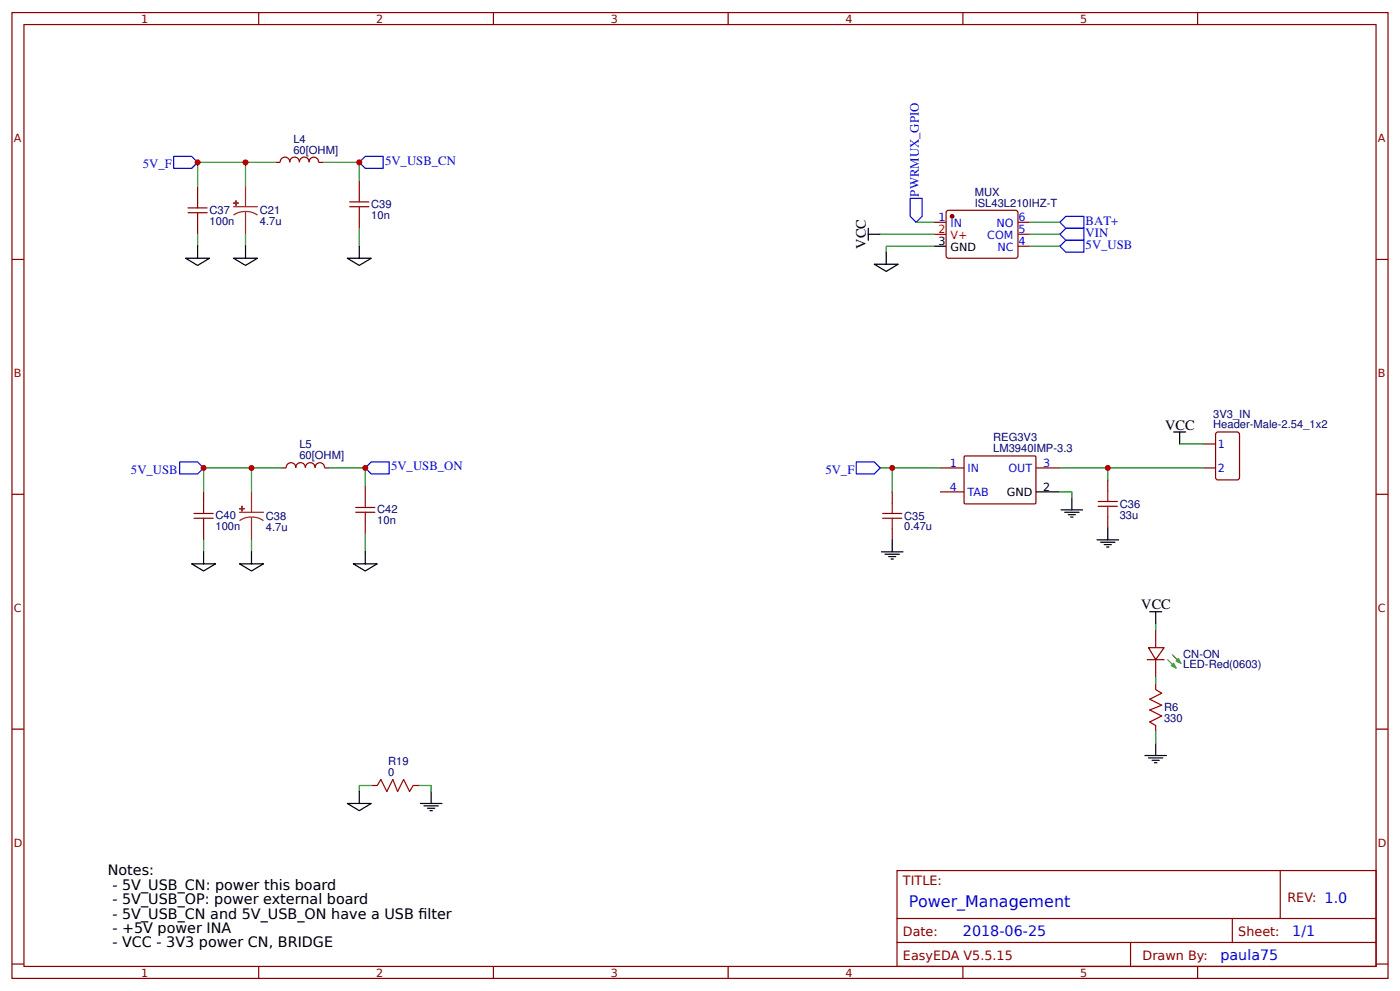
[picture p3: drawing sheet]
<svg xmlns="http://www.w3.org/2000/svg" width="309mm" height="219mm" viewBox="0 0 309 219" stroke-linecap="round" stroke-linejoin="round" font-family="sans-serif">
<g fill="none" stroke="#800" stroke-width=".26">
<path d="M2.6 2.8h304.1v213.2h-304.1zM5.3 5.4h298.7v208h-298.7zM57.1 2.8v2.6M109 2.8v2.6M160.9 2.8v2.6M212.7 2.8v2.6M264.6 2.8v2.6M64 35.8a1.06 1.06 0 0 0-1-1.1 1.06 1.06 0 0 0-1.1 1.1l-1 .1M64 35.8a1.06 1.06 0 0 1 1.1-1.1 1.06 1.06 0 0 1 1 1.1M66.2 35.8a1.06 1.06 0 0 1 1-1.1 1.06 1.06 0 0 1 1.1 1.1M68.3 35.8a1.04 1.04 0 0 1 1-1.1 1.04 1.04 0 0 1 1.1 1.1M70.4 35.9h1"/>
<path d="M79.4 39.8v2.7M2.6 57.3h2.7M43.7 41.1v2.7M43.7 49.1v2.6M79.4 47.8v2.6M206.4 49.1h2.6M209.1 46.7l.4-.3 15.1 .1 .3 .5-.1 9.8-.4 .2-15.1-.1-.3-.4zM224.9 49.1h2.6M224.9 54.4h2.6M224.9 51.7h2.6M304 57.3h2.7M265.9 98h2.7"/>
<path d="M268.6 95.6l.5-.2h4.2l.5 .2v9.8l-.2 .5-4.5 .1-.5-.3zM2.6 109.1h2.7M45 108.6v2.7M45 116.5v2.7M62.2 103.3h1M67.5 103.3a1.06 1.06 0 0 0-1.1-1.1 1.06 1.06 0 0 0-1.1 1.1 1.06 1.06 0 0 0-1-1.1 1.06 1.06 0 0 0-1.1 1.1M67.5 103.3a1.06 1.06 0 0 1 1-1.1 1.06 1.06 0 0 1 1.1 1.1M69.6 103.3a1.04 1.04 0 0 1 1.1-1.1 1.04 1.04 0 0 1 1 1.1M71.7 103.3h1.1M80.7 107.3v2.6M80.7 115.2v2.7M197.1 108.6v2.7"/>
<path d="M197.1 116.5v2.7M207.7 103.3h5.3M207.7 108.6h5.3M213.1 100.7h15.6l.2 .2-.1 10.2-.2 .2-15.5-.1-.1-.2v-10.1zM228.9 103.3h5.3M244.7 106v2.6M244.7 113.9v2.6M265.9 103.3h2.7M304 109.1h2.7M255.3 139v4M253.5 145.7h3.7M253.7 143h3.5l-1.9 2.7z"/>
<path d="M255.3 145.7v3.9M255.3 150.9v1.4M2.6 161h2.7M82 173.4h1.3M91.3 173.4h1.3M255.3 160.2v1.3M304 161h2.7M198.2 192.2h105.8v21.2h-105.8zM282.8 192.2v10.6M2.6 212.9h2.7M57.1 213.4v2.6M109 213.4v2.6"/>
<path d="M160.9 213.4v2.6M198.2 202.8h105.8M198.2 208.1h105.8M212.7 213.4v2.6M249.8 208.1v5.3M264.6 213.4v2.6M272.3 202.8v5.3M304 212.9h2.7"/>
</g>
<g fill="none" stroke="#000" stroke-width=".26">
<path d="M41 57h5.3l-2.6 1.6zM43.7 54.4v2.6M51.6 57h5.3l-2.7 1.6zM54.2 54.4v2.6M76.7 57h5.3l-2.6 1.6zM79.4 54.4v2.6M191.8 51.7h2.7M191.8 50.4v2.6M193.1 58.3h5.3l-2.6 1.6zM195.8 55.7v2.6M206.4 54.4h2.6M259.3 95.4h2.6"/>
<path d="M260.6 95.4v2.6M197.1 119.2v2.6M228.9 108.6h5.3M234.4 112.6h4.8M235.2 113.1h3.2M236 113.6h1.6M236.5 114.2h.6M236.8 109.9v2.7M242.4 119.2h4.7M243.2 119.7h3.1M244.7 116.5v2.7M42.3 124.5h5.3l-2.6 1.6z"/>
<path d="M45 121.8v2.7M52.9 124.5h5.3l-2.6 1.6zM55.6 121.8v2.7M78.1 124.5h5.2l-2.6 1.6zM80.7 121.8v2.7M194.7 121.8h4.8M195.5 122.4h3.2M196.3 122.9h1.6M196.8 123.4h.6M243.9 120.3h1.6M244.5 120.8h.5M254 135.1h2.6"/>
<path d="M255.3 135.1v2.6M76.7 177.4h5.3l-2.6 1.6zM79.4 174.8v2.6M92.9 177.4h4.7M93.7 177.9h3.1M94.5 178.5h1.5M95 179h.5M95.2 174.8v2.6M252.9 166.8h4.8M253.7 167.3h3.2M254.5 167.9h1.6M255.1 168.4h.5"/>
<path d="M255.3 164.2v2.6"/>
</g>
<path d="M38.4 34.5h3.9l1.4 1.4-1.4 1.3h-3.9zM79.4 35.9l1.3-1.4h4v2.7h-4zM201.1 43.8h2.6v4l-1.3 1.3-1.3-1.3zM234.2 51.7l1.3-1.3h3.9v2.6h-3.9zM234.2 49.1l1.3-1.3h3.9v2.6h-3.9zM234.2 54.4l1.3-1.4h3.9v2.7h-3.9zM39.7 102h4l1.3 1.3-1.3 1.3h-4zM80.7 103.3l1.3-1.3h4v2.6h-4zM189.2 102h3.9l1.4 1.3-1.4 1.3h-3.9z" fill="none" stroke="#00f" stroke-width=".26"/>
<g fill="none" stroke="#a00000" stroke-width=".26">
<path d="M41.5 47h4.3M41.5 45.9h4.3M43.7 43.8v2.1M43.7 47v2.1M77.3 45.6h4.2M77.3 44.6h4.2M79.4 42.5v2.1M79.4 45.6v2.2M42.9 114.4h4.2M42.9 113.4h4.2M45 111.3v2.1M45 114.4v2.1"/>
<path d="M78.6 113.1h4.2M78.6 112.1h4.2M80.7 109.9v2.2M80.7 113.1v2.1M195 114.4h4.2M195 113.4h4.2M197.1 111.3v2.1M197.1 114.4v2.1M242.6 111.8h4.3M242.6 110.7h4.3M244.7 108.6v2.1M244.7 111.8v2.1"/>
<path d="M255.3 152.3l1.3 .8-2.6 1.3 2.6 1.3-2.6 1.1 2.6 1.3-2.6 1.3 1.3 .8M83.3 173.4l.8-1.3 1.4 2.7 1.3-2.7 1 2.7 1.4-2.7 1.3 2.7 .8-1.4"/>
</g>
<g fill="none" stroke="#080" stroke-width=".26">
<path d="M54.2 35.9v5.2M60.9 35.9h-17.2v5.2M71.4 35.9h8v3.9M43.7 51.7v2.7M54.2 51.7v2.7M79.4 50.4v4M194.5 51.7h11.9M202.4 49.1h4M206.4 54.4h-10.6v1.3M227.5 51.7h6.7M227.5 49.1h6.7M227.5 54.4h6.7"/>
<path d="M260.6 98h5.3M45 119.2v2.6M55.6 103.3v5.3M55.6 119.2v2.6M62.2 103.3h-17.2v5.3M72.8 103.3h7.9v4M80.7 117.9v3.9M194.5 103.3h13.2M197.1 103.3v5.3M234.2 108.6h2.6v1.3M234.2 103.3h10.5v2.7M244.7 103.3h21.2"/>
<path d="M255.3 137.7v1.3M255.3 149.6v1.3M82 173.4h-2.6v1.4M92.6 173.4h2.6v1.4M255.3 161.5v2.7"/>
</g>
<circle cx="210.3" cy="47.8" r=".4" fill="#800" stroke="#800" stroke-width=".26"/>
<path d="M206.4 51.7h2.6" fill="none" stroke="#f00" stroke-width=".26"/>
<path d="M258 145.7l1.8 1.8M258.8 147l.5-.6 .5 1.1zM259 144.6l1.9 1.8M259.8 145.9l.5-.5 .6 1z" fill="none" stroke="#690" stroke-width=".26"/>
<path d="M51.6 45.6h5.3M54.2 46.7l1.4 .2 1.3 .6M54.2 46.7l-1.3 .2-1.3 .6M54.2 41.1v4.5M54.2 46.7v5M52.9 113.1h5.3M55.6 114.2l1.4 .1 1.2 .7M55.6 114.2l-1.4 .1-1.3 .7M55.6 108.6v4.5M55.6 114.2v5" fill="none" stroke="#8d2323" stroke-width=".26"/>
<g fill="#8d2323" stroke="#8d2323" stroke-width=".26">
<path d="M51.6 44.8l1.1 .1z"/>
<path d="M52.1 44.3v1.1z"/>
<path d="M52.9 112.3h1.1z"/>
<path d="M53.4 111.8l.1 1z"/>
</g>
<g fill="#c00">
<circle cx="80.7" cy="103.3" r=".66"/>
<circle cx="79.4" cy="35.9" r=".66"/>
<circle cx="54.2" cy="35.9" r=".66"/>
<circle cx="197.1" cy="103.3" r=".66"/>
<circle cx="43.7" cy="35.9" r=".66"/>
<circle cx="45" cy="103.3" r=".66"/>
<circle cx="55.6" cy="103.3" r=".66"/>
<circle cx="244.7" cy="103.3" r=".66"/>
</g>
<text font-size="3.5" fill="#00f" x="200.8" y="200.2">Power_Management</text>
<g font-size="3.2">
<text x="191.3" y="54.9" transform="rotate(-90 191.3 54.9)">VCC</text>
<text x="257.4" y="94.9">VCC</text>
<text x="252.1" y="134.5">VCC</text>
<text x="23.8" y="193.3">Notes:</text>
<text x="24.8" y="196.5">- 5V_USB_CN: power this board</text>
<text x="24.8" y="199.6">- 5V_USB_OP: power external board</text>
<text x="24.8" y="202.8">- 5V_USB_CN and 5V_USB_ON have a USB flter</text>
<text x="92.5" y="202.8">i</text>
<text x="24.8" y="206">- +5V power INA</text>
<text x="24.8" y="209.2">- VCC - 3V3 power CN, BRIDGE</text>
</g>
<g font-size="3.2" fill="#00f">
<text x="212.7" y="206.8">2018-06-25</text>
<text x="285.5" y="206.8">1/1</text>
<text x="269.6" y="212.1">paula75</text>
</g>
<g font-size="2.8" fill="#00f">
<text x="31.5" y="37.2">5V_F</text>
<text x="85.1" y="36.4">5V_USB_CN</text>
<text x="203" y="43.4" transform="rotate(-90 203 43.4)">PWRMUX_GPIO</text>
<text x="239.8" y="52.3">VIN</text>
<text x="239.8" y="49.6">BAT+</text>
<text x="239.8" y="54.9">5V_USB</text>
<text x="28.9" y="104.6">5V_USB</text>
<text x="86.4" y="103.8">5V_USB_ON</text>
<text x="182.3" y="104.6">5V_F</text>
</g>
<g font-size="2.8" fill="#800">
<text x="199.5" y="195.4">TITLE:</text>
<text x="284.4" y="199.1">REV: 1.0</text>
<text x="199.5" y="206.8">Date:</text>
<text x="273.6" y="206.8">Sheet:</text>
<text x="199.5" y="212.1">EasyEDA V5.5.15</text>
<text x="252.4" y="212.1">Drawn By:</text>
</g>
<g font-size="2.5" fill="#800">
<text x="31.2" y="5">1</text>
<text x="83.1" y="5">2</text>
<text x="134.9" y="5">3</text>
<text x="186.8" y="5">4</text>
<text x="238.7" y="5">5</text>
<text x="3" y="31.4">A</text>
<text x="304.4" y="31.4">A</text>
<text x="3" y="83.2">B</text>
<text x="304.4" y="83.2">B</text>
<text x="3" y="135.1">C</text>
<text x="304.4" y="135.1">C</text>
<text x="3" y="186.9">D</text>
<text x="304.4" y="186.9">D</text>
<text x="31.2" y="215.6">1</text>
<text x="83.1" y="215.6">2</text>
<text x="134.9" y="215.6">3</text>
<text x="186.8" y="215.6">4</text>
<text x="238.7" y="215.6">5</text>
</g>
<g font-size="2.5" fill="#000080">
<text x="64.8" y="33.9">60[OHM]</text>
<text x="64.8" y="31.5">L4</text>
<text x="46.3" y="47.2">C37</text>
<text x="57.4" y="47.3">C21</text>
<text x="82" y="45.9">C39</text>
<text x="215.3" y="45.6">ISL43L210IHZ-T</text>
<text x="215.3" y="43.3">MUX</text>
<text x="46.3" y="49.6">100n</text>
<text x="57.4" y="49.7">4.7u</text>
<text x="82" y="48.3">10n</text>
<text x="268" y="94.6">Header-Male-2.54_1x2</text>
<text x="268" y="92.2">3V3_IN</text>
<text x="66.1" y="101.4">60[OHM]</text>
<text x="66.1" y="99">L5</text>
<text x="219.4" y="99.9">LM3940IMP-3.3</text>
<text x="219.4" y="97.5">REG3V3</text>
<text x="83.3" y="113.4">C42</text>
<text x="247.4" y="112.1">C36</text>
<text x="47.6" y="117.1">100n</text>
<text x="47.6" y="114.7">C40</text>
<text x="58.7" y="117.2">4.7u</text>
<text x="58.7" y="114.8">C38</text>
<text x="83.3" y="115.8">10n</text>
<text x="199.8" y="117.1">0.47u</text>
<text x="199.8" y="114.8">C35</text>
<text x="247.4" y="114.5">33u</text>
<text x="261.4" y="147.6">LED-Red(0603)</text>
<text x="261.4" y="145.2">CN-ON</text>
<text x="257.2" y="159.5">330</text>
<text x="257.2" y="157.1">R6</text>
<text x="85.7" y="171.3">0</text>
<text x="85.7" y="169">R19</text>
</g>
<g font-size="2.5" fill="#00f">
<text x="207.3" y="48.8">1</text>
<text x="210" y="50.1">IN</text>
<text x="218.1" y="52.8">COM</text>
<text x="220.1" y="50.1">NO</text>
<text x="225" y="51.5">5</text>
<text x="225" y="48.8">6</text>
<text x="220.3" y="55.4">NC</text>
<text x="225" y="54.1">4</text>
<text x="269.1" y="98.8">1</text>
<text x="209.8" y="103.1">1</text>
<text x="213.8" y="104.1">IN</text>
<text x="222.8" y="104.1">OUT</text>
<text x="230.5" y="103.1">3</text>
<text x="269.1" y="104.1">2</text>
<text x="209.8" y="108.3">4</text>
<text x="213.8" y="109.4">TAB</text>
</g>
<g font-size="2.5" fill="#f00">
<text x="207.3" y="51.5">2</text>
<text x="210" y="52.8">V+</text>
</g>
<g font-size="2.5">
<text x="207.3" y="54.1">3</text>
<text x="210" y="55.4">GND</text>
<text x="222.4" y="109.4">GND</text>
<text x="230.5" y="108.3">2</text>
</g>
</svg>
